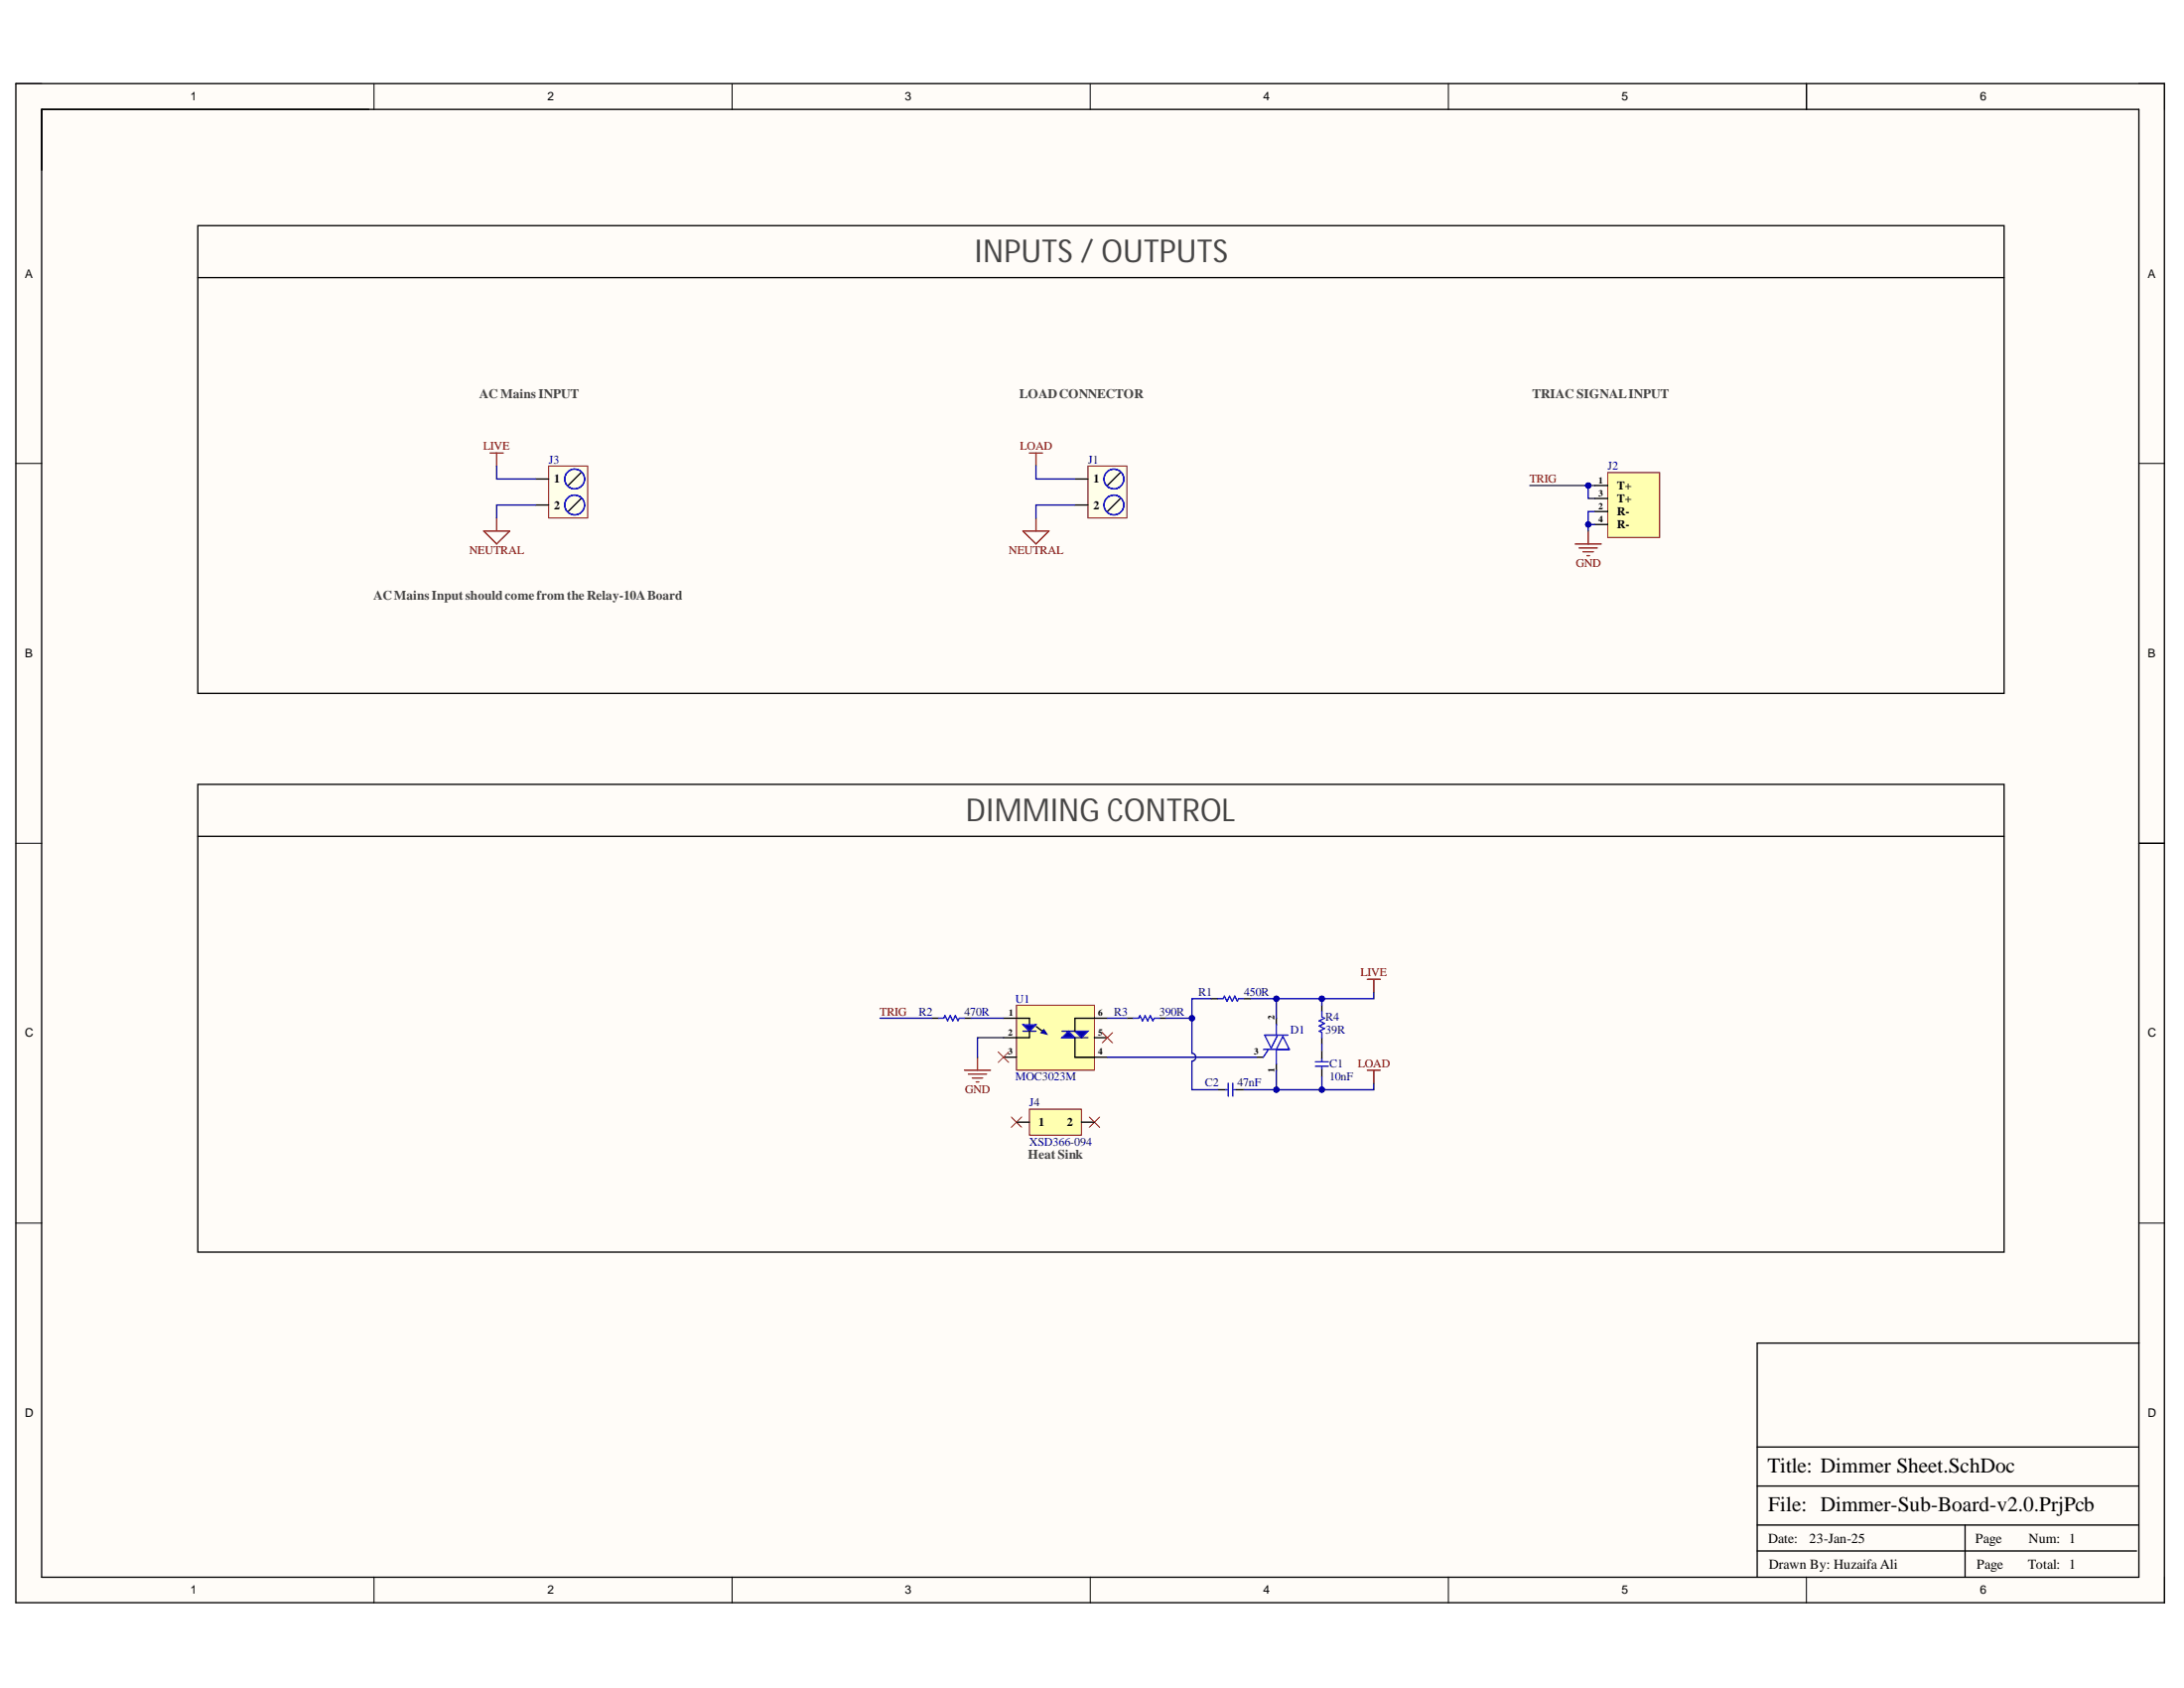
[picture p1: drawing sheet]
<svg xmlns="http://www.w3.org/2000/svg" width="279mm" height="216mm" viewBox="0 0 279 216" stroke-linecap="round" stroke-linejoin="round" font-family="sans-serif">
<g fill="#fffcf8">
<path d="M2 10.7h274.9v194.3h-274.9z" fill-rule="evenodd"/>
<path d="M5.4 14h268.2v187.7h-268.2z" fill-rule="evenodd"/>
</g>
<g fill="none" stroke="#000" stroke-width=".13">
<path d="M2 10.7h3.4M47.8 10.7v3.3M93.7 10.7v3.3M139.5 10.7v3.3M185.3 10.7v3.3M231.1 10.7v3.3M273.6 10.7h3.3v3.3M2 59.3h3.4M273.6 59.3h3.3M2 107.9h3.4M273.6 107.9h3.3M2 156.4h3.4"/>
<path d="M273.6 156.4h3.3M47.8 201.7v3.3M93.7 201.7v3.3M139.5 201.7v3.3M185.3 201.7v3.3M231.1 201.7v3.3M276.9 201.7v3.3"/>
</g>
<path d="M2 10.7h274.9v194.3h-274.9zM5.3 14h268.3v187.7h-268.3zM231.1 10.7v3.3M273.6 107.9h3.3M273.7 171.8h-48.9v29.9M224.8 198.4h48.5M224.8 195.1h48.7M224.8 190.1h48.7M224.8 185.1h48.7M251.4 195.1v6.6" fill="none" stroke="#000" stroke-width=".17"/>
<path d="M139.2 59.6h5v6.7h-5z" fill-rule="evenodd" fill="#ffffe8"/>
<path d="M139.2 59.6h5v6.7h-5z" fill="none" stroke="#800000" stroke-width=".13"/>
<path d="M137.5 61.3h1.7M137.5 64.6h1.7M143.3 60.4l-1.6 1.7M143.3 63.8l-1.6 1.6M160.8 135.2h.8M163.3 130.2v.9M163.3 136.1v.8" fill="none" stroke="#000" stroke-width=".17"/>
<g fill="none" stroke="#00f" stroke-width=".17">
<path d="M161.6 134.2h3.3l-.8-1.6-.8 1.6v1.9M162.3 134.2l-.7 1M163.3 131.1v1.3M163.4 132.4l-.8 1.7-.8-1.7h3"/>
<circle cx="142.5" cy="61.3" r="1.27"/>
<circle cx="142.5" cy="64.6" r="1.27"/>
</g>
<path d="M131.7 57.9h1.7M132.5 57.9v1.7M130.9 67.9h3.3l-1.7 1.7zM132.5 66.3v1.6" fill="none" stroke="#800000" stroke-width=".17"/>
<path d="M130 128.6h10v8.3h-10z" fill-rule="evenodd" fill="#ffffb0"/>
<path d="M130 128.6h10v8.3h-10z" fill="none" stroke="#800000" stroke-width=".13"/>
<path d="M128.4 130.2h1.6M128.4 132.7h1.6M132.6 131.3l.8 .6" fill="none" stroke="#000" stroke-width=".17"/>
<path d="M133.2 132.1l.4-.4-.2 .2 .2-.2 .3 .6z" fill-rule="evenodd" fill="#0c0087"/>
<path d="M133.2 132.1l.4-.4-.2 .2 .2-.2 .3 .6z" fill="none" stroke="#0c0087" stroke-width=".13"/>
<path d="M130 130.2h1.7v.9" fill="none" stroke="#000" stroke-width=".17"/>
<path d="M130.9 131.1h1.6l-.8 .8z" fill="#0c0087"/>
<path d="M130.9 131.1h1.6l-.8 .8z" fill="none" stroke="#00f" stroke-width=".17"/>
<path d="M130.9 131.9h1.6" fill="none" stroke="#11037f" stroke-width=".17"/>
<path d="M131.7 131.9v.8h-1.7" fill="none" stroke="#000" stroke-width=".17"/>
<path d="M137.5 131.9h1.7l-.9 .8z" fill="#0c0087"/>
<path d="M137.5 131.9h1.7l-.9 .8z" fill="none" stroke="#00f" stroke-width=".17"/>
<path d="M137.5 132.7h1.7" fill="none" stroke="#11037f" stroke-width=".17"/>
<path d="M135.9 132.7l.8-.8 .8 .8z" fill="#0c0087"/>
<g fill="none" stroke="#00f" stroke-width=".17">
<path d="M120.1 130.2h.6l.2-.3 .3 .7 .4-.7 .3 .7 .3-.7 .4 .7 .1-.4h.7M135.9 132.7l.8-.8 .8 .8zM145 130.2h.7l.1-.3 .4 .7 .3-.7 .3 .7 .4-.7 .3 .7 .2-.4h.6M155.8 127.7h.7l.1-.3 .4 .7 .3-.7 .3 .7 .4-.7 .3 .7 .2-.4h.6M156.8 139.4h.3M157.1 138.5v1.7M157.7 138.5v1.7M157.8 139.4h.3M168.3 136.4h1.6M168.3 135.8h1.6M169.1 129.4v.7l.3 .1-.6 .4 .6 .3-.6 .3 .6 .4-.6 .3 .3 .2v.6M169.1 135.4v.3"/>
<path d="M169.1 136.4v.3"/>
</g>
<path d="M135.9 131.9h1.6" fill="none" stroke="#11037f" stroke-width=".17"/>
<g fill="none" stroke="#000" stroke-width=".17">
<path d="M25.3 28.9h231.1v59.8h-231.1zM25.3 35.5h231.1M25.3 100.3h231.1v59.8h-231.1zM25.3 107h231.1M119.2 130.2h.9M123.4 130.2h.8M128.4 135.2h1.6M137.5 132.7v2.5h4.2M140 132.7h1.7M141.7 130.2h-4.2v1.7M144.2 130.2h.8M148.3 130.2h.9"/>
<path d="M155 127.7h.8M155.8 139.4h1.1M158.1 139.4h1M159.1 127.7h.9M169.1 128.6v.8M169.1 132.7v.9M169.1 134.4v1M169.1 136.6v1.1"/>
</g>
<g fill="none" stroke="#800000" stroke-width=".17">
<path d="M201.5 69.6h3.3M202 70.1h2.3M202.5 70.6h1.3M203 71.1h.3M203.2 67.9v1.7M123.4 136.9h3.3M123.9 137.4h2.3M124.4 137.9h1.3M124.9 138.4h.3M125 135.2v1.7M174.9 136.9h1.7M174.9 125.3h1.7"/>
<path d="M175.8 125.3v1.6M175.8 136.9v1.6"/>
</g>
<path d="M127.7 134.6l1.3 1.3M129 134.6l-1.3 1.3M141 132.1l1.3 1.3M142.3 132.1l-1.3 1.3M129.4 142.9l1.3 1.3M130.7 142.9l-1.3 1.3M139.3 142.9l1.4 1.3M140.7 142.9l-1.4 1.3" fill="none" stroke="#f00" stroke-width=".13"/>
<path d="M205.7 60.4h6.6v8.3h-6.6z" fill-rule="evenodd" fill="#ffffb0"/>
<path d="M205.7 60.4h6.6v8.3h-6.6z" fill="none" stroke="#800000" stroke-width=".13"/>
<path d="M204 62.1h1.7M204 65.4h1.7M204 63.8h1.7M204 67.1h1.7" fill="none" stroke="#000" stroke-width=".17"/>
<path d="M70.2 59.6h5v6.7h-5z" fill-rule="evenodd" fill="#ffffe8"/>
<path d="M70.2 59.6h5v6.7h-5z" fill="none" stroke="#800000" stroke-width=".13"/>
<path d="M68.5 61.3h1.7M68.5 64.6h1.7M74.3 60.4l-1.6 1.7M74.3 63.8l-1.6 1.6" fill="none" stroke="#000" stroke-width=".17"/>
<g fill="none" stroke="#00f" stroke-width=".17">
<circle cx="73.5" cy="61.3" r="1.27"/>
<circle cx="73.5" cy="64.6" r="1.27"/>
</g>
<path d="M62.7 57.9h1.7M63.5 57.9v1.7M61.9 67.9h3.3l-1.7 1.7zM63.5 66.3v1.6" fill="none" stroke="#800000" stroke-width=".17"/>
<path d="M132.5 59.6v1.7h5M137.5 64.6h-5v1.7M195.7 62.1h8.3" fill="none" stroke="#000080" stroke-width=".17"/>
<circle cx="203.2" cy="62.1" r=".33" fill="#000080"/>
<circle cx="203.2" cy="62.1" r=".33" fill="none" stroke="#000080" stroke-width=".13"/>
<path d="M112.6 130.2h6.6M124.2 130.2h4.2M128.4 132.7h-3.4v2.5M163.3 136.9v2.5h-4.2" fill="none" stroke="#000080" stroke-width=".17"/>
<circle cx="163.3" cy="139.4" r=".33" fill="#000080"/>
<circle cx="163.3" cy="139.4" r=".33" fill="none" stroke="#000080" stroke-width=".13"/>
<path d="M141.7 135.2h19.1M141.7 130.2h2.5M149.2 130.2h3.3v4.5a.5 .5 0 0 1 .5 .5 .5 .5 0 0 1-.5 .5v3.7h3.3" fill="none" stroke="#000080" stroke-width=".17"/>
<circle cx="152.5" cy="130.2" r=".33" fill="#000080"/>
<circle cx="152.5" cy="130.2" r=".33" fill="none" stroke="#000080" stroke-width=".13"/>
<path d="M155 127.7h-2.5v2.5" fill="none" stroke="#000080" stroke-width=".17"/>
<circle cx="152.5" cy="130.2" r=".33" fill="#000080"/>
<circle cx="152.5" cy="130.2" r=".33" fill="none" stroke="#000080" stroke-width=".13"/>
<path d="M163.3 127.7v2.5" fill="none" stroke="#000080" stroke-width=".17"/>
<circle cx="163.3" cy="127.7" r=".33" fill="#000080"/>
<circle cx="163.3" cy="127.7" r=".33" fill="none" stroke="#000080" stroke-width=".13"/>
<path d="M169.1 127.7v.9" fill="none" stroke="#000080" stroke-width=".17"/>
<circle cx="169.1" cy="127.7" r=".33" fill="#000080"/>
<circle cx="169.1" cy="127.7" r=".33" fill="none" stroke="#000080" stroke-width=".13"/>
<path d="M169.1 133.6v.8M169.1 137.7v1.7" fill="none" stroke="#000080" stroke-width=".17"/>
<circle cx="169.1" cy="139.4" r=".33" fill="#000080"/>
<circle cx="169.1" cy="139.4" r=".33" fill="none" stroke="#000080" stroke-width=".13"/>
<path d="M175.8 138.5v.9h-12.5" fill="none" stroke="#000080" stroke-width=".17"/>
<circle cx="169.1" cy="139.4" r=".33" fill="#000080"/>
<circle cx="169.1" cy="139.4" r=".33" fill="none" stroke="#000080" stroke-width=".13"/>
<circle cx="163.3" cy="139.4" r=".33" fill="#000080"/>
<circle cx="163.3" cy="139.4" r=".33" fill="none" stroke="#000080" stroke-width=".13"/>
<path d="M175.8 126.9v.8h-15.8" fill="none" stroke="#000080" stroke-width=".17"/>
<circle cx="163.3" cy="127.7" r=".33" fill="#000080"/>
<circle cx="163.3" cy="127.7" r=".33" fill="none" stroke="#000080" stroke-width=".13"/>
<circle cx="169.1" cy="127.7" r=".33" fill="#000080"/>
<circle cx="169.1" cy="127.7" r=".33" fill="none" stroke="#000080" stroke-width=".13"/>
<path d="M203.2 67.1h.8" fill="none" stroke="#000080" stroke-width=".17"/>
<circle cx="203.2" cy="67.1" r=".33" fill="#000080"/>
<circle cx="203.2" cy="67.1" r=".33" fill="none" stroke="#000080" stroke-width=".13"/>
<path d="M203.2 62.1v1.7h.8" fill="none" stroke="#000080" stroke-width=".17"/>
<circle cx="203.2" cy="62.1" r=".33" fill="#000080"/>
<circle cx="203.2" cy="62.1" r=".33" fill="none" stroke="#000080" stroke-width=".13"/>
<path d="M204 65.4h-.8v2.5" fill="none" stroke="#000080" stroke-width=".17"/>
<circle cx="203.2" cy="67.1" r=".33" fill="#000080"/>
<circle cx="203.2" cy="67.1" r=".33" fill="none" stroke="#000080" stroke-width=".13"/>
<path d="M63.5 59.6v1.7h5M68.5 64.6h-5v1.7" fill="none" stroke="#000080" stroke-width=".17"/>
<path d="M131.7 141.9h6.6v3.3h-6.6z" fill-rule="evenodd" fill="#ffffb0"/>
<path d="M131.7 141.9h6.6v3.3h-6.6z" fill="none" stroke="#800000" stroke-width=".13"/>
<path d="M130 143.5h1.7M138.3 143.5h1.7" fill="none" stroke="#000" stroke-width=".17"/>
<g font-size="4.1" fill="#434343">
<text x="124.7" y="33.6">INPUTS / OUTPUTS</text>
<text x="123.6" y="105">DIMMING CONTROL</text>
</g>
<g font-size="2.7">
<text x="226.1" y="188.3">Title: Dimmer Sheet.SchDoc</text>
<text x="226.2" y="193.3">File: Dimmer-Sub-Board-v2.0.PrjPcb</text>
</g>
<g font-size="1.8">
<text x="226.2" y="197.3">Date:</text>
<text x="231.5" y="197.3">23-Jan-25</text>
<text x="252.7" y="197.3">Page</text>
<text x="259.5" y="197.3">Num: 1</text>
<text x="226.3" y="200.6">Drawn By: Huzaifa Ali</text>
<text x="252.9" y="200.6">Page</text>
<text x="259.5" y="200.6">Total: 1</text>
</g>
<g font-size="1.7" fill="#434343">
<text x="61.3" y="51">AC Mains INPUT</text>
<text x="130.4" y="51">LOADCONNECTOR</text>
<text x="196" y="51">TRIAC SIGNALINPUT</text>
<text x="47.8" y="76.8">ACMainsInputshouldcomefromthe Relay-10ABoard</text>
<text x="131.5" y="148.2">HeatSink</text>
</g>
<g font-size="1.5">
<text x="24.4" y="12.8">1</text>
<text x="70" y="12.8">2</text>
<text x="115.8" y="12.8">3</text>
<text x="161.6" y="12.8">4</text>
<text x="207.5" y="12.8">5</text>
<text x="253.3" y="12.8">6</text>
<text x="3.2" y="35.5">A</text>
<text x="274.8" y="35.5">A</text>
<text x="70.9" y="61.7">1</text>
<text x="70.9" y="65.1">2</text>
<text x="139.9" y="61.7">1</text>
<text x="139.9" y="65.1">2</text>
<text x="206.9" y="62.6">T+</text>
<text x="206.9" y="65.9">R-</text>
<text x="206.9" y="64.3">T+</text>
<text x="206.9" y="67.6">R-</text>
<text x="3.2" y="84">B</text>
<text x="274.8" y="84">B</text>
<text x="3.2" y="132.7">C</text>
<text x="274.8" y="132.7">C</text>
<text x="132.9" y="144">1</text>
<text x="136.5" y="144">2</text>
<text x="3.2" y="181.2">D</text>
<text x="274.8" y="181.2">D</text>
<text x="24.4" y="203.8">1</text>
<text x="70" y="203.8">2</text>
<text x="115.8" y="203.8">3</text>
<text x="161.6" y="203.8">4</text>
<text x="207.5" y="203.8">5</text>
<text x="253.3" y="203.8">6</text>
</g>
<g font-size="1.5" fill="#800000">
<text x="61.8" y="57.6">LIVE</text>
<text x="130.5" y="57.6">LOAD</text>
<text x="195.7" y="61.7">TRIG</text>
<text x="60" y="70.8">NEUTRAL</text>
<text x="129.1" y="70.8">NEUTRAL</text>
<text x="201.6" y="72.5">GND</text>
<text x="174" y="124.9">LIVE</text>
<text x="112.6" y="129.9">TRIG</text>
<text x="173.7" y="136.5">LOAD</text>
<text x="123.5" y="139.8">GND</text>
</g>
<g font-size="1.5" fill="#000080">
<text x="70.2" y="59.3">J3</text>
<text x="139.2" y="59.3">J1</text>
<text x="205.7" y="60.1">J2</text>
<text x="117.6" y="129.9">R2</text>
<text x="123.4" y="129.9">470R</text>
<text x="129.9" y="128.3">U1</text>
<text x="142.5" y="129.9">R3</text>
<text x="148.3" y="129.9">390R</text>
<text x="153.3" y="127.4">R1</text>
<text x="159.2" y="127.4">450R</text>
<text x="169.6" y="130.5">R4</text>
<text x="165.1" y="132.2">D1</text>
<text x="169.6" y="132.2">39R</text>
<text x="170.1" y="136.5">C1</text>
<text x="129.9" y="138.2">MOC3023M</text>
<text x="131.7" y="141.5">J4</text>
<text x="154.2" y="139">C2</text>
<text x="158.3" y="139">47nF</text>
<text x="170.1" y="138.2">10nF</text>
<text x="131.7" y="146.5">XSD366-094</text>
</g>
<g font-size="1.2">
<text x="204.5" y="61.8">1</text>
<text x="204.5" y="65.1">2</text>
<text x="204.5" y="63.5">3</text>
<text x="204.5" y="66.8">4</text>
<text x="129.1" y="129.9">1</text>
<text x="140.5" y="129.9">6</text>
<text x="163.1" y="130.4" transform="rotate(-90 163.1 130.4)">2</text>
<text x="129" y="132.5">2</text>
<text x="129" y="134.9">3</text>
<text x="140.5" y="134.9">4</text>
<text x="140.5" y="132.5">5</text>
<text x="160.4" y="134.9">3</text>
<text x="163.1" y="137.2" transform="rotate(-90 163.1 137.2)">1</text>
</g>
</svg>
